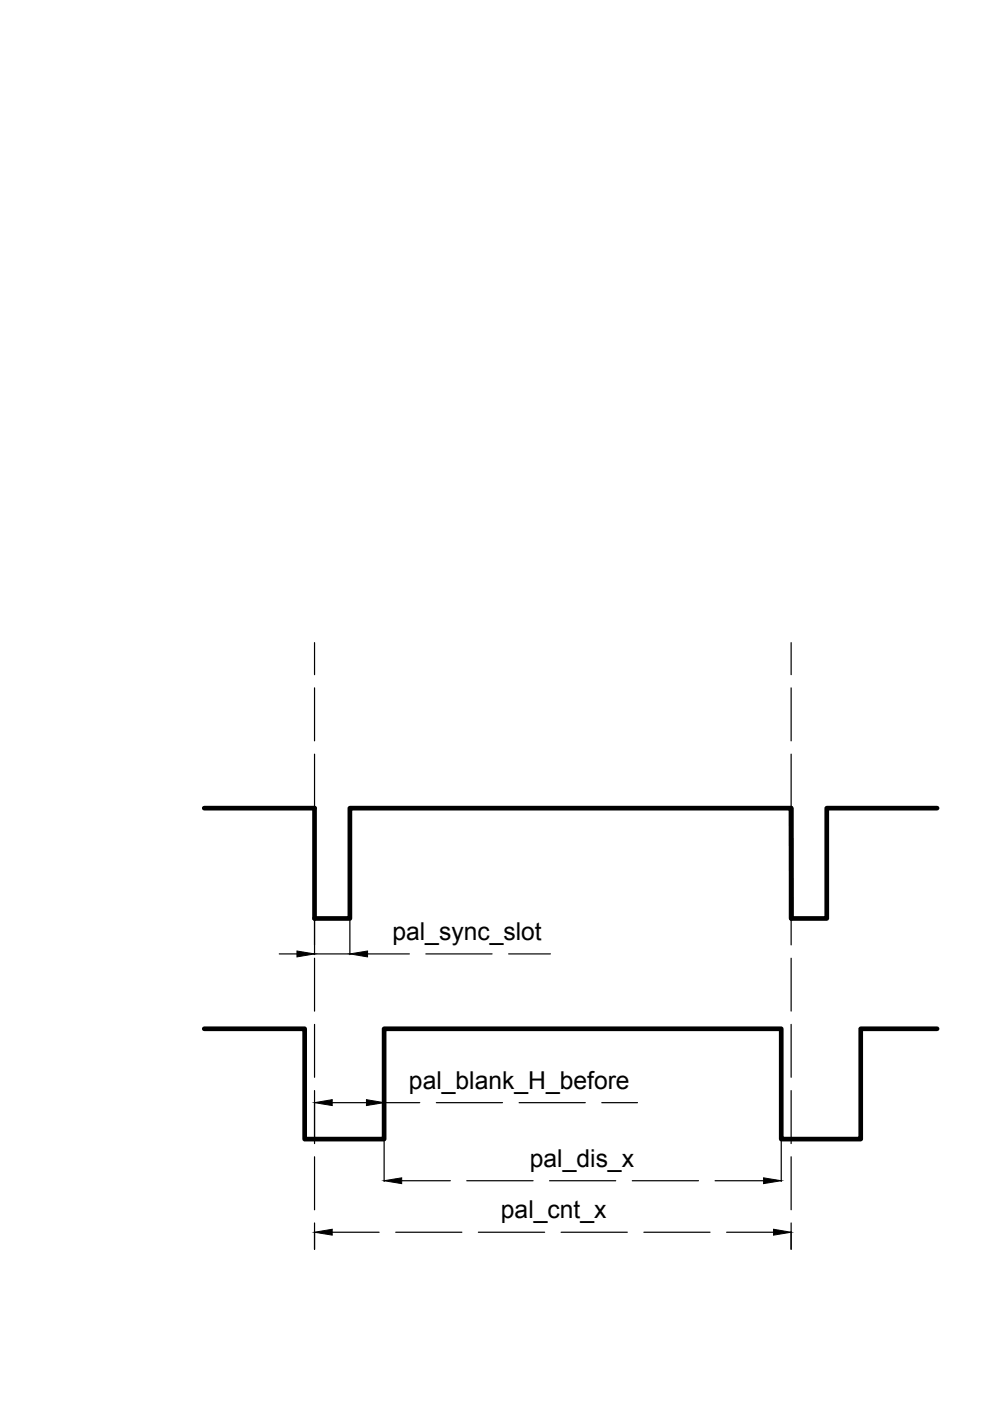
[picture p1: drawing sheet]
<svg xmlns="http://www.w3.org/2000/svg" width="210mm" height="297mm" viewBox="0 0 210 297" stroke-linecap="round" stroke-linejoin="round" font-family="sans-serif">
<!-- layer: 0 -->
<path d="M43.3 171.3h23.4v23.4h7.5v-23.4h93.5l.1 23.4h7.5v-23.4h23.4M167.7 171.3v23.4M43.3 218.1h21.3v23.4h16.8v-23.4h84.2v23.4h16.9v-23.4h16.2" fill="none" stroke="#000" stroke-width=".99"/>
<g fill="none" stroke="#000" stroke-width=".25">
<path d="M66.7 136.2v6.8M167.7 136.2v6.8M66.7 145.8v11.3M66.7 159.9v11.2M167.7 145.8v11.3M167.7 159.9v11.2M66.7 173.9v11.2M167.7 173.9v11.2M66.7 188v14.4M74.2 194.8v7.6M167.7 188v12.3M59.2 202.2h3.8"/>
<path d="M66.7 203.2v11.2M66.7 217.2v11.2M66.7 202.2h7.5M77.9 202.2h8.9M90.3 202.2h14M107.8 202.2h8.9M167.7 203.2v11.2M167.7 217.2v11.2M66.7 231.2v11.3M70.4 233.8h7.3M81.4 233.6v7.8M81.4 233.8h7.6"/>
<path d="M92.5 233.8h14M110.1 233.8h14M127.6 233.8h7.6M167.7 231.2v11.3M66.7 245.3v11.2M66.7 259.3v5.6M81.4 241.6v8.9M85.2 250.3h10.3M99 250.3h14M116.5 250.3h14M134.1 250.3h14M151.6 250.3h10.3"/>
<path d="M165.6 241.6v8.9M167.7 245.3v11.2M167.7 259.3v5.6M70.4 261.3h10M83.9 261.3h14M101.4 261.3h14.1M119 261.3h14M136.5 261.3h14.1M154.1 261.3h9.9"/>
</g>
<path d="M63 201.6l3.7 .6-3.7 .7zM74.2 202.2l3.7-.6v1.3zM66.7 233.8l3.7-.6v1.2zM77.7 233.2l3.7 .6-3.7 .6zM81.4 250.3l3.8-.6v1.3zM161.9 249.7l3.7 .6-3.7 .7zM66.7 261.3l3.7-.7v1.3zM164 260.6l3.7 .7-3.7 .6z" fill="#000" stroke="#000" stroke-width=".21"/>
<g font-size="5.2">
<text x="83.2" y="199.3">pal_sync_slot</text>
<text x="86.7" y="230.9">pal_blank_H_before</text>
<text x="112.3" y="247.4">pal_dis_x</text>
<text x="106.2" y="258.3">pal_cnt_x</text>
</g>
</svg>
